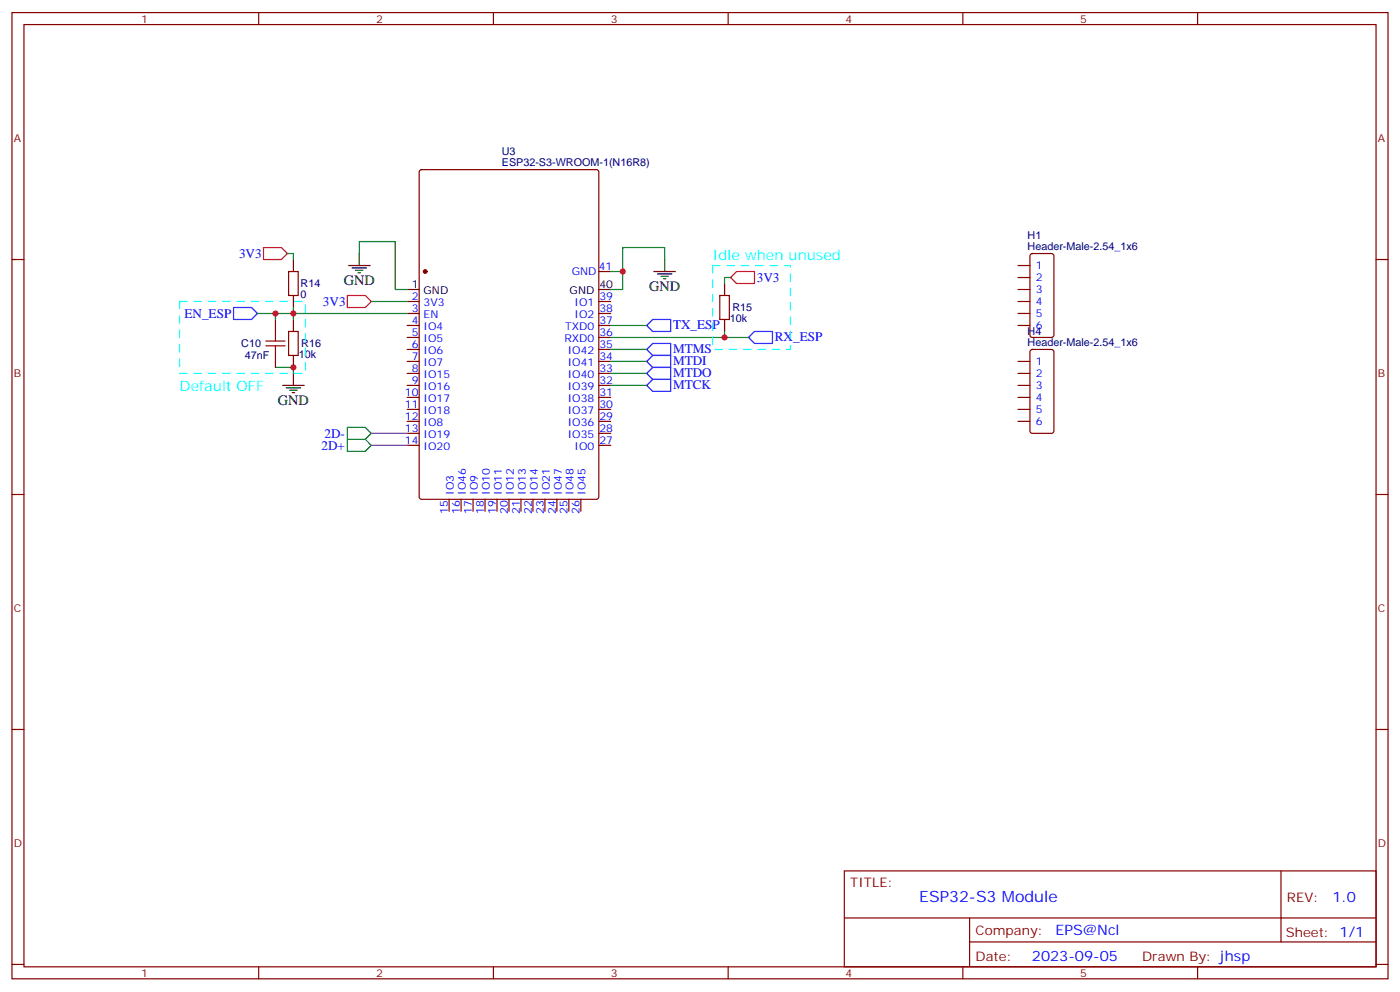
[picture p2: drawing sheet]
<svg xmlns="http://www.w3.org/2000/svg" width="412mm" height="292mm" viewBox="0 0 412 292" stroke-linecap="round" stroke-linejoin="round" font-family="sans-serif">
<g fill="none" stroke="#870000" stroke-width=".35">
<path d="M3.5 3.7h405.4v284.3h-405.4zM7.1 7.2h398.2v277.3h-398.2zM76.2 3.7v3.5M145.3 3.7v3.5M214.5 3.7v3.5M283.6 3.7v3.5M352.8 3.7v3.5M123.7 50.1l.5-.2h51.5l.6 .4 .1 95.9-.5 .7h-51.7l-.7-.4v-95.9zM3.5 76.4h3.6M85 79.9h2.8v7.1h-2.8zM176.4 79.9h3.5M299.9 78.1h3.5"/>
<path d="M303.6 74.8l.5-.2h5.6l.7 .4v23.6l-.4 .7h-5.9l-.7-.5v-23.5zM405.3 76.4h3.6M81.1 94v3.5M85 97.5h2.8v7.1h-2.8zM119.9 88.7h3.6M119.9 92.3h3.6M119.9 95.8h3.6M119.9 99.3h3.6M176.4 88.7h3.5M176.4 92.3h3.5M176.4 95.8h3.5M176.4 99.3h3.5"/>
<path d="M212 87h2.8v7h-2.8zM299.9 88.7h3.5M299.9 92.3h3.5M299.9 95.8h3.5M299.9 81.7h3.5M299.9 85.2h3.5M81.1 104.6v3.5M119.9 102.8h3.6M119.9 106.4h3.6M119.9 109.9h3.6M119.9 113.4h3.6M119.9 116.9h3.6"/>
<path d="M176.4 102.8h3.5M176.4 106.4h3.5M176.4 109.9h3.5M176.4 113.4h3.5M176.4 116.9h3.5M299.9 106.4h3.5M299.9 109.9h3.5M299.9 113.4h3.5M299.9 116.9h3.5M303.6 103l.5-.2h5.6l.7 .5v23.5l-.4 .7h-5.9l-.7-.4v-23.6zM119.9 120.5h3.6M119.9 124h3.6"/>
<path d="M119.9 127.5h3.6M119.9 131.1h3.6M176.4 120.5h3.5M176.4 124h3.5M176.4 127.5h3.5M176.4 131.1h3.5M299.9 120.5h3.5M299.9 124h3.5M3.5 145.5h3.6M132.3 146.9v3.6M135.8 146.9v3.6M139.3 146.9v3.6"/>
<path d="M142.9 146.9v3.6M146.4 146.9v3.6M149.9 146.9v3.6M153.5 146.9v3.6M157 146.9v3.6M160.5 146.9v3.6M164 146.9v3.6M167.6 146.9v3.6M171.1 146.9v3.6M405.3 145.5h3.6M3.5 214.7h3.6M405.3 214.7h3.6"/>
<path d="M248.7 256.3h156.6v28.2h-156.6zM377.3 256.3v20.9M248.7 270.1h156.5M285.6 277.2h119.6M285.6 270.1v14.2M3.5 283.8h3.6M76.2 284.5v3.5M145.3 284.5v3.5M214.5 284.5v3.5M283.6 284.5v3.5M352.8 284.5v3.5M405.3 283.8h3.6"/>
</g>
<circle cx="125.2" cy="79.9" r=".53" fill="#870000" stroke="#870000" stroke-width=".35"/>
<g fill="none" stroke="#000" stroke-width=".35">
<path d="M86.4 76.4v3.5M102.7 78.1h6.3M103.7 78.8h4.2M104.8 79.6h2.1M105.8 74.6v3.5M192.6 79.9h6.4M195.8 76.4v3.5M86.4 87v3.5M86.4 94v3.5M105.5 80.3h.7M119.9 85.2h3.6M176.4 85.2h3.5"/>
<path d="M193.7 80.6h4.2M194.7 81.3h2.1M195.4 82h.7M213.4 83.4v3.6M213.4 94v3.5M83.3 113.4h6.3M84.3 114.1h4.2M85.4 114.8h2.1M86.1 115.5h.7M86.4 104.6v3.5M86.4 109.9v3.5"/>
</g>
<path d="M77.6 72.8h5.3l1.8 1.8-1.8 1.8h-5.3zM102.3 87h5.3l1.8 1.7-1.8 1.8h-5.3zM215.2 81.7l1.8-1.8h5.2v3.5h-5.2z" fill="none" stroke="#f00" stroke-width=".35"/>
<g fill="none" stroke="#008700" stroke-width=".35">
<path d="M84.7 74.6h1.7v1.8M105.8 74.6v-3.5h10.6v14.1h3.5M183.4 79.9v5.3h-3.5M195.8 76.4v-3.6h-12.4v7.1h-3.5M81.1 92.3v1.7M86.4 90.5v1.8h-10.6M109.4 88.7h10.5M119.9 92.3h-33.5v1.7M179.9 95.8h10.6M213.4 97.5v1.8h-33.5M213.4 99.3h7.1M215.2 81.7h-1.8v1.7"/>
<path d="M81.1 108.1h5.3v1.8M179.9 102.8h10.6M179.9 106.4h10.6M179.9 109.9h10.6M179.9 113.4h10.6"/>
</g>
<path d="M102.3 125.8h5.3l1.8 1.7-1.8 1.8h-5.3zM102.3 129.3h5.3l1.8 1.8-1.8 1.7h-5.3z" fill="none" stroke="#0c0" stroke-width=".35"/>
<path d="M109.4 131.1h10.5M109.4 127.5h10.5" fill="none" stroke="#c0c" stroke-width=".35"/>
<path d="M68.8 90.5h5.3l1.7 1.8-1.7 1.7h-5.3zM190.5 95.8l1.8-1.8h5.3v3.5h-5.3zM220.5 99.3l1.7-1.8h5.3v3.6h-5.3zM190.5 102.8l1.8-1.7h5.3v3.5h-5.3zM190.5 106.4l1.8-1.8h5.3v3.5h-5.3zM190.5 113.4l1.8-1.7h5.3v3.5h-5.3zM192.3 108.1h5.3v3.6h-5.3l-1.8-1.8z" fill="none" stroke="#00f" stroke-width=".35"/>
<path d="M81.1 97.5v2.9M78.3 101.8h5.7M78.3 100.4h5.7M81.1 101.8v2.8" fill="none" stroke="#a10000" stroke-width=".35"/>
<path d="M209.9 78.1h22.9v24.7h-22.9zM52.9 88.7h37.1v21.2h-37.1z" fill="none" stroke="#0ff" stroke-width=".35" stroke-dasharray="2.1 2.1"/>
<g fill="#c00">
<circle cx="183.4" cy="79.9" r=".88"/>
<circle cx="213.4" cy="99.3" r=".88"/>
<circle cx="86.4" cy="92.3" r=".88"/>
<circle cx="81.1" cy="92.3" r=".88"/>
<circle cx="86.4" cy="108.1" r=".88"/>
</g>
<text font-size="4.6" fill="#00f" x="270.8" y="265.3">ESP32-S3 Module</text>
<g font-size="4.2" fill="#0ff">
<text x="209.9" y="76.4">Idle when unused</text>
<text x="52.9" y="115.2">Default OFF</text>
</g>
<g font-size="4.2">
<text x="101.2" y="83.8">GND</text>
<text x="191.2" y="85.5">GND</text>
<text x="81.8" y="119.1">GND</text>
</g>
<g font-size="4.2" fill="#00f">
<text x="392.5" y="265.6">1.0</text>
<text x="310.9" y="275.1">EPS@Ncl</text>
<text x="304" y="282.9">2023-09-05</text>
</g>
<g font-size="3.9" fill="#00f">
<text x="70.4" y="75.9">3V3</text>
<text x="223" y="82.9">3V3</text>
<text x="54.3" y="93.5">EN_ESP</text>
<text x="95.1" y="90">3V3</text>
<text x="198.3" y="96.9">TX_ESP</text>
<text x="228.2" y="100.5">RX_ESP</text>
<text x="198.3" y="104">MTMS</text>
<text x="198.3" y="107.6">MTDI</text>
<text x="198.3" y="111.1">MTDO</text>
<text x="198.3" y="114.6">MTCK</text>
<text x="95.6" y="128.8">2D-</text>
<text x="94.7" y="132.3">2D+</text>
</g>
<g font-size="3.9" fill="#800">
<text x="250.5" y="260.9">TITLE:</text>
<text x="379.1" y="265.6">REV:</text>
<text x="287.4" y="275.1">Company:</text>
<text x="378.7" y="275.7">Sheet: 1/1</text>
<text x="287.4" y="282.8">Date:</text>
<text x="336.4" y="282.8">Drawn By: jhsp</text>
</g>
<g font-size="3.2" fill="#800">
<text x="41.6" y="6.7">1</text>
<text x="110.8" y="6.7">2</text>
<text x="179.9" y="6.7">3</text>
<text x="249.1" y="6.7">4</text>
<text x="318.2" y="6.7">5</text>
<text x="4.1" y="41.8">A</text>
<text x="405.9" y="41.8">A</text>
<text x="4.1" y="110.9">B</text>
<text x="405.9" y="110.9">B</text>
<text x="4.1" y="180.1">C</text>
<text x="405.9" y="180.1">C</text>
<text x="4.1" y="249.2">D</text>
<text x="405.9" y="249.2">D</text>
<text x="41.6" y="287.5">1</text>
<text x="110.8" y="287.5">2</text>
<text x="179.9" y="287.5">3</text>
<text x="249.1" y="287.5">4</text>
<text x="318.2" y="287.5">5</text>
</g>
<g font-size="3.2" fill="#000080">
<text x="147.8" y="45.6">U3</text>
<text x="147.8" y="48.9">ESP32-S3-WROOM-1(N16R8)</text>
<text x="302.7" y="70.3">H1</text>
<text x="302.7" y="73.6">Header-Male-2.54_1x6</text>
<text x="88.5" y="87.8">0</text>
<text x="88.5" y="84.6">R14</text>
<text x="215" y="94.8">10k</text>
<text x="215.8" y="91.6">R15</text>
<text x="302.7" y="101.8">Header-Male-2.54_1x6</text>
<text x="302.7" y="98.6">H4</text>
<text x="71.1" y="102.2">C10</text>
<text x="72.1" y="105.7">47nF</text>
<text x="88" y="105.4">10k</text>
<text x="88.8" y="102.2">R16</text>
</g>
<g font-size="3.2" fill="#00f">
<text x="168.4" y="81">GND</text>
<text x="176.4" y="79.6">41</text>
<text x="305.2" y="79.2">1</text>
<text x="305.2" y="82.7">2</text>
<text x="121.3" y="88.4">2</text>
<text x="176.6" y="88.4">39</text>
<text x="305.2" y="86.3">3</text>
<text x="305.2" y="89.8">4</text>
<text x="121.3" y="91.9">3</text>
<text x="121.3" y="95.4">4</text>
<text x="124.8" y="90.1">3V3</text>
<text x="124.8" y="93.7">EN</text>
<text x="169.2" y="93.7">IO2</text>
<text x="169.2" y="90.1">IO1</text>
<text x="176.6" y="95.4">37</text>
<text x="176.6" y="91.9">38</text>
<text x="305.2" y="93.3">5</text>
<text x="121.3" y="99">5</text>
<text x="124.8" y="97.2">IO4</text>
<text x="124.8" y="100.7">IO5</text>
<text x="166.2" y="100.7">RXD0</text>
<text x="166.5" y="97.2">TXD0</text>
<text x="176.6" y="99">36</text>
<text x="305.2" y="96.8">6</text>
<text x="121.3" y="102.5">6</text>
<text x="121.3" y="106">7</text>
<text x="124.8" y="104.2">IO6</text>
<text x="124.8" y="107.8">IO7</text>
<text x="167.2" y="107.8">IO41</text>
<text x="167.2" y="104.2">IO42</text>
<text x="176.6" y="106">34</text>
<text x="176.6" y="102.5">35</text>
<text x="305.2" y="107.4">1</text>
<text x="121.3" y="109.5">8</text>
<text x="121.3" y="113.1">9</text>
<text x="124.8" y="111.3">IO15</text>
<text x="167.2" y="111.3">IO40</text>
<text x="176.6" y="113.1">32</text>
<text x="176.6" y="109.5">33</text>
<text x="305.2" y="110.9">2</text>
<text x="119.3" y="116.6">10</text>
<text x="124.8" y="114.8">IO16</text>
<text x="124.8" y="118.4">IO17</text>
<text x="167.2" y="118.4">IO38</text>
<text x="167.2" y="114.8">IO39</text>
<text x="176.6" y="116.6">31</text>
<text x="305.2" y="114.5">3</text>
<text x="305.2" y="118">4</text>
<text x="119.3" y="120.1">11</text>
<text x="119.3" y="123.6">12</text>
<text x="124.8" y="121.9">IO18</text>
<text x="124.8" y="125.4">IO8</text>
<text x="167.2" y="125.4">IO36</text>
<text x="167.2" y="121.9">IO37</text>
<text x="176.6" y="123.6">29</text>
<text x="176.6" y="120.1">30</text>
<text x="305.2" y="121.5">5</text>
<text x="305.2" y="125.1">6</text>
<text x="119.3" y="127.2">13</text>
<text x="119.3" y="130.7">14</text>
<text x="124.8" y="128.9">IO19</text>
<text x="167.2" y="128.9">IO35</text>
<text x="176.6" y="130.7">27</text>
<text x="176.6" y="127.2">28</text>
<text x="124.8" y="132.5">IO20</text>
<text x="169.2" y="132.5">IO0</text>
<text x="133.7" y="145.6" transform="rotate(-90 133.7 145.6)">IO3</text>
<text x="137.2" y="145.6" transform="rotate(-90 137.2 145.6)">IO46</text>
<text x="140.8" y="145.6" transform="rotate(-90 140.8 145.6)">IO9</text>
<text x="144.3" y="145.6" transform="rotate(-90 144.3 145.6)">IO10</text>
<text x="147.8" y="145.6" transform="rotate(-90 147.8 145.6)">IO11</text>
<text x="151.3" y="145.6" transform="rotate(-90 151.3 145.6)">IO12</text>
<text x="154.9" y="145.6" transform="rotate(-90 154.9 145.6)">IO13</text>
<text x="158.4" y="145.6" transform="rotate(-90 158.4 145.6)">IO14</text>
<text x="161.9" y="145.6" transform="rotate(-90 161.9 145.6)">IO21</text>
<text x="165.5" y="145.6" transform="rotate(-90 165.5 145.6)">IO47</text>
<text x="169" y="145.6" transform="rotate(-90 169 145.6)">IO48</text>
<text x="172.5" y="145.6" transform="rotate(-90 172.5 145.6)">IO45</text>
<text x="131.9" y="151.1" transform="rotate(-90 131.9 151.1)">15</text>
<text x="135.5" y="151.1" transform="rotate(-90 135.5 151.1)">16</text>
<text x="139" y="151.1" transform="rotate(-90 139 151.1)">17</text>
<text x="142.5" y="151.1" transform="rotate(-90 142.5 151.1)">18</text>
<text x="146" y="151.1" transform="rotate(-90 146 151.1)">19</text>
<text x="149.6" y="151.1" transform="rotate(-90 149.6 151.1)">20</text>
<text x="153.1" y="151.1" transform="rotate(-90 153.1 151.1)">21</text>
<text x="156.6" y="151.1" transform="rotate(-90 156.6 151.1)">22</text>
<text x="160.2" y="151.1" transform="rotate(-90 160.2 151.1)">23</text>
<text x="163.7" y="151.1" transform="rotate(-90 163.7 151.1)">24</text>
<text x="167.2" y="151.1" transform="rotate(-90 167.2 151.1)">25</text>
<text x="170.7" y="151.1" transform="rotate(-90 170.7 151.1)">26</text>
</g>
<g font-size="3.2">
<text x="121.3" y="84.8">1</text>
<text x="124.8" y="86.6">GND</text>
<text x="167.8" y="86.6">GND</text>
<text x="176.6" y="84.8">40</text>
</g>
</svg>
